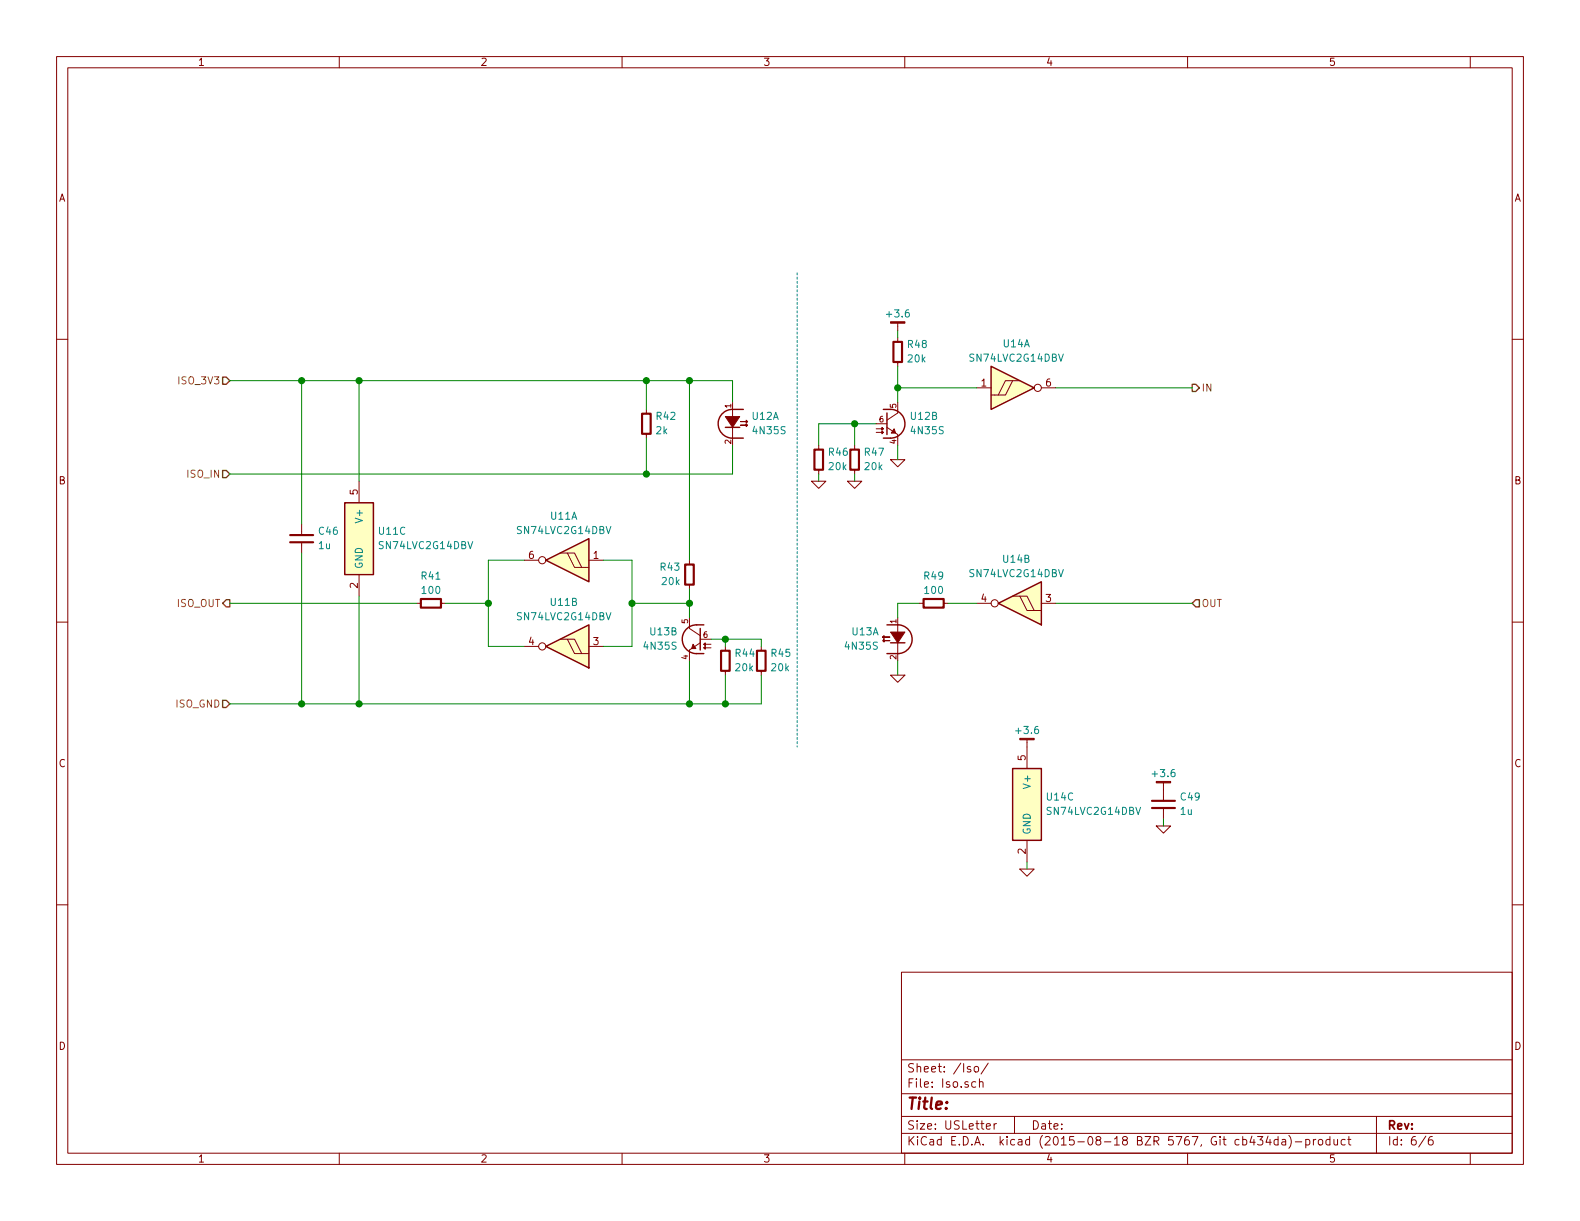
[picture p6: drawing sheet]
<svg xmlns="http://www.w3.org/2000/svg" width="279mm" height="216mm" viewBox="0 0 279 216" stroke-linecap="round" stroke-linejoin="round" font-family="sans-serif">
<g fill="none" stroke="#840000" stroke-width=".18">
<path d="M10 10h259.4v195.9h-259.4zM12 12h255.4v191.9h-255.4zM60 10v2M110 10v2M160 10v2M210 10v2M260 10v2M10 60h2M158.7 57.2v1.2M158.7 59.7v.8M267.4 60h2M114.3 72.4v.8"/>
<path d="M114.3 76.7v.8M129.5 71.1v6.4M144.8 78.7v.8M151.1 78.7v.8M154.9 76.5h1.3l-.2-.3v.5l.2-.2M154.9 75.8h1.3l-.2-.2v.5l.2-.3M154.9 74.9h1.9M156.8 75.6l1.9 1.2v.7M158.7 64v.8M158.7 72.4v.6l-1.9 1.3M172.7 68.6h2.6M179.1 67.3h-1.3l-1.3 2.6"/>
<path d="M180.3 67.3h-1.2l-1.3 2.6h-2.5M184.1 68.6h2.6M53.3 92.7v1.9M53.3 95.9v1.9M63.5 85.1v3.8M92.7 99.1h2.5M99.1 97.8h1.2l1.3 2.5h2.5M100.3 97.8h1.3l1.3 2.5M104.1 99.1h2.6M121.9 99.1v.7M143.5 85.1h2.5l-1.2 1.3zM144.8 83.1v.7"/>
<path d="M149.9 85.1h2.5l-1.3 1.3zM151.1 83.1v.7M157.5 81.3h2.5l-1.3 1.3zM10 110h2M63.5 101.6v3.8M73.7 106.7h.7M78 106.7h.7M92.7 114.3h2.5M99.1 113h1.2l1.3 2.6h2.5M100.3 113h1.3l1.3 2.6M104.1 114.3h2.6M121.9 110.5v.6l1.9 1.3"/>
<path d="M121.9 103.4v.7M123.8 113.7l-1.9 1.2v.7M123.8 113h1.9M124.5 114.6l.2 .2v-.5l-.2 .3h1.2M124.5 113.9l.2 .3v-.5l-.2 .2h1.2M128.3 114.3v.8M128.3 118.6v.8M134.6 114.3v.8M134.6 118.6v.8M157.5 119.4h2.5l-1.3 1.3zM158.7 109.2v6.4M162.6 106.7h.7"/>
<path d="M166.9 106.7h.7M172.7 106.7h2.6M179.1 105.4h1.2l1.3 2.6h2.5M180.3 105.4h1.3l1.3 2.6M184.1 106.7h2.6M267.4 110h2M181.6 130.8v5.1M205.7 138.4v3.2M10 160h2M180.3 153.7h2.6l-1.3 1.2zM181.6 148.6v3.8M204.5 146.1h2.5l-1.3 1.2z"/>
<path d="M205.7 142.9v1.9M267.4 160h2M159.4 171.9h108v32h-108zM159.4 197.4h108M159.4 193.4h108M159.4 187.4h108M172.3 188.7l.2-.1 .5 .1 .1 .6-.2 .2-.4 .1-.2-.2zM172.5 191.3h-.4l-.3 .2 .1 .6 .2 .2 .4-.1M173.2 191.4l.2-.1h.4v1M173.2 190.8v1.5M174.4 199.2l.7-.2v-.2l-.4-.1-.3 .2 .1 .7h.6M174.8 188l-1.3 1.9"/>
<path d="M175.8 198.7v1M176.2 198.7l-.4 .3M179.4 197.4v3M243.4 197.4v6.5M60 203.9v2M110 203.9v2M159.4 200.4h108M160 203.9v2M210 203.9v2M222.4 201h.9l-.5 .5 .4 .2v.6l-.2 .2-.6-.2M224.2 200.9l-.3 1.1h.9M224.6 201.5v1"/>
<path d="M226 201.5h-.4l-.3 .3 .1 .5 .2 .2 .4-.1M226 201v1.5M226.7 201.5h.6l.1 1M227.4 201.8l-.5 .1-.3 .2 .3 .4 .5-.1M227.9 200.8a1.71 1.71 0 0 1 0 2.2M229.1 201.9h1.1M230.9 201.5h.4l.3 .3-.1 .6h-.6M230.9 201.5v1.5M232.3 201.5v1M232.7 201.5l-.4 .3M233.2 201.6l.2-.1 .4 .1 .1 .6-.1 .2-.4 .1-.2-.2zM235.2 201.5h-.5l-.2 .3v.5l.2 .2 .5-.1"/>
<path d="M235.2 201v1.5M235.9 201.5l.1 .9 .3 .1 .2-.2M236.5 201.5v1M237.9 201.5h-.5l-.2 .3v.5l.2 .2 .5-.1M238.3 201.5h.6M238.5 201v1.3l.4 .2M252.1 200.9l-1.2 1.9M253.3 201a.59 .59 0 0 0-.7 .6l.1 .7 .2 .2 .5-.2v-.5l-.1-.2-.4-.1-.3 .3M260 203.9v2"/>
<circle cx="183.5" cy="68.6" r=".63"/>
<circle cx="95.9" cy="99.1" r=".63"/>
<circle cx="95.9" cy="114.3" r=".63"/>
<circle cx="175.9" cy="106.7" r=".63"/>
</g>
<g fill="#ffffc2" stroke="#ffffc2" stroke-width=".18">
<path d="M96.5 99.1l7.6-3.8v7.6z"/>
<path d="M96.5 114.3l7.6-3.8v7.6z"/>
<path d="M176.5 106.7l7.6-3.8v7.6z"/>
<path d="M175.3 64.8l7.6 3.8-7.6 3.8z"/>
<path d="M61 88.9h5v12.7h-5z"/>
<path d="M179.1 135.9h5v12.7h-5z"/>
</g>
<g fill="none" stroke="#840000" stroke-width=".25">
<path d="M128.3 75.6h2.5M131.4 72.4h-1.9a2.54 2.54 0 0 0-2.5 2.5 2.54 2.54 0 0 0 2.5 2.6h1.9M156.2 72.4h1.3a2.54 2.54 0 0 1 2.5 2.5 2.54 2.54 0 0 1-2.5 2.6h-1.3M156.8 73v3.8M175.3 64.8l7.6 3.8-7.6 3.8zM61 88.9h5v12.7h-5zM96.5 99.1l7.6-3.8v7.6zM96.5 114.3l7.6-3.8v7.6zM123.8 111.1v3.8M124.5 110.5h-1.3a2.54 2.54 0 0 0-2.6 2.5 2.54 2.54 0 0 0 2.6 2.6h1.3M156.8 110.5h1.9a2.54 2.54 0 0 1 2.6 2.5 2.54 2.54 0 0 1-2.6 2.6h-1.9M157.5 113.7h2.5"/>
<path d="M176.5 106.7l7.6-3.8v7.6zM179.1 135.9h5v12.7h-5z"/>
</g>
<g fill="none" stroke="#840000" stroke-width=".38">
<path d="M113.5 73.2h1.6v3.5h-1.6zM144 79.5h1.5v3.6h-1.5zM150.4 79.5h1.5v3.6h-1.5zM158 60.5h1.5v3.5h-1.5zM51.3 95.9h4.1M51.3 94.6h4.1M121.2 99.8h1.5v3.6h-1.5zM74.4 105.9h3.6v1.5h-3.6zM127.5 115.1h1.5v3.5h-1.5zM133.9 115.1h1.5v3.5h-1.5zM163.3 105.9h3.6v1.5h-3.6zM203.7 142.9h4.1"/>
<path d="M203.7 141.6h4.1"/>
</g>
<g fill="#840000" stroke="#840000" stroke-width=".18">
<path d="M157.5 111.8h2.5l-1.3 1.9z"/>
<path d="M156.1 112.6l.2-.2v.5l-.2-.3h1.3z"/>
<path d="M156.1 113.3l.2-.3v.3h1.1h-1.1v.2z"/>
<path d="M122.6 113.9l.5 .8h-.8z"/>
<path d="M128.3 73.7h2.5l-1.3 1.9z"/>
<path d="M130.9 74.5h1.3l-.2 .3v-.5l.2 .2z"/>
<path d="M130.9 75.2h1.1v-.3l.2 .3-.2 .2v-.2z"/>
<path d="M158.1 75.8l.3 .8h-.8z"/>
<path d="M204.5 138.2h2.5v.2h-2.5z"/>
<path d="M180.3 130.6h2.6v.2h-2.6z"/>
<path d="M157.5 56.9h2.5v.3h-2.5z"/>
</g>
<path d="M39.4 66.7h.6l.6 .6-.6 .6h-.6zM210.8 67.9h.7l.6 .7-.6 .6h-.7zM39.4 83.2h.6l.6 .6-.6 .7h-.6zM40 106h.6v1.3h-.6l-.6-.6zM211.5 106h.6v1.3h-.6l-.7-.6zM39.4 123.8h.6l.6 .7-.6 .6h-.6z" fill="none" stroke="#848400" stroke-width=".25"/>
<g fill="none" stroke="#008400" stroke-width=".18">
<path d="M158.7 58.4v1.3M40.6 67.3h88.9v3.8M53.3 67.3v25.4M63.5 67.3v17.8M114.3 67.3v5.1M114.3 77.5v6.3M121.9 67.3v31.8M129.5 78.7v5.1h-88.9M151.1 74.9v3.8M154.9 74.9h-10.1v3.8M158.7 64.8v6.3M158.7 78.7v2.6"/>
<path d="M158.7 68.6h14M186.7 68.6h24.1M53.3 97.8v26.7M92.7 99.1h-6.3v15.2h6.3M106.7 99.1h5.1v15.2h-5.1M144.8 83.8v1.3M151.1 83.8v1.3M40.6 106.7h33.1M63.5 105.4v19.1M78.7 106.7h7.7M111.8 106.7h10.1M121.9 104.1v5.1"/>
<path d="M121.9 116.8v7.7M125.7 113h8.9v1.3M128.3 113v1.3M128.3 119.4v5.1M134.6 119.4v5.1h-94M158.7 116.8v2.6M162.6 106.7h-3.9v2.5M167.6 106.7h5.1M186.7 106.7h24.1M181.6 152.4v1.3M205.7 144.8v1.3"/>
</g>
<g fill="#008400" stroke="#008400" stroke-width=".25">
<circle cx="86.4" cy="106.7" r=".51"/>
<circle cx="128.3" cy="113" r=".51"/>
<circle cx="111.8" cy="106.7" r=".51"/>
<circle cx="121.9" cy="106.7" r=".51"/>
<circle cx="114.3" cy="83.8" r=".51"/>
<circle cx="151.1" cy="74.9" r=".51"/>
<circle cx="158.8" cy="68.6" r=".51"/>
<circle cx="114.3" cy="67.3" r=".51"/>
<circle cx="121.9" cy="124.5" r=".51"/>
<circle cx="128.3" cy="124.5" r=".51"/>
<circle cx="63.5" cy="67.3" r=".51"/>
<circle cx="63.5" cy="124.5" r=".51"/>
<circle cx="53.3" cy="67.3" r=".51"/>
<circle cx="53.3" cy="124.5" r=".51"/>
<circle cx="121.9" cy="67.3" r=".51"/>
</g>
<path d="M141 48.3v83.8" fill="none" stroke="#0000c2" stroke-width=".18" stroke-dasharray=".3 .4"/>
<text font-size="2.8" fill="#840000" x="160.4" y="196.2">Title:</text>
<g font-size="2.1" fill="#840000">
<text x="160.4" y="189.6">Sheet: /Iso/</text>
<text x="160.4" y="192.3">File: Iso.sch</text>
<text x="160.4" y="202.5">KiCad E.D.A. kicad (2015-08-18 BZR 5767, Git cb434da)-product</text>
<text x="160.4" y="199.7">Size: USLetter</text>
<text x="182.4" y="199.7">Date:</text>
<text x="245.4" y="199.7">Rev:</text>
<text x="245.4" y="202.5">Id: 6/6</text>
</g>
<g font-size="1.8" fill="#840000">
<text x="35" y="11.6">1</text>
<text x="85" y="11.6">2</text>
<text x="135" y="11.6">3</text>
<text x="185" y="11.6">4</text>
<text x="235" y="11.6">5</text>
<text x="10.4" y="35.6">A</text>
<text x="267.8" y="35.6">A</text>
<text x="173.5" y="68.3">1</text>
<text x="184.9" y="68.3">6</text>
<text x="10.4" y="85.6">B</text>
<text x="63.2" y="87.5" transform="rotate(-90 63.2 87.5)">5</text>
<text x="267.8" y="85.6">B</text>
<text x="93.5" y="98.8">6</text>
<text x="104.9" y="98.8">1</text>
<text x="63.2" y="104" transform="rotate(-90 63.2 104)">2</text>
<text x="173.5" y="106.4">4</text>
<text x="184.9" y="106.4">3</text>
<text x="93.5" y="114">4</text>
<text x="104.9" y="114">3</text>
<text x="10.4" y="135.6">C</text>
<text x="181.4" y="134.5" transform="rotate(-90 181.4 134.5)">5</text>
<text x="267.8" y="135.6">C</text>
<text x="181.4" y="151" transform="rotate(-90 181.4 151)">2</text>
<text x="10.4" y="185.6">D</text>
<text x="267.8" y="185.6">D</text>
<text x="35" y="205.5">1</text>
<text x="85" y="205.5">2</text>
<text x="135" y="205.5">3</text>
<text x="185" y="205.5">4</text>
<text x="235" y="205.5">5</text>
</g>
<g font-size="1.8" fill="#008484">
<text x="157" y="56.1">+3.6</text>
<text x="160.6" y="61.5">R48</text>
<text x="160.6" y="64.1">20k</text>
<text x="171.7" y="63.9">SN74LVC2G14DBV</text>
<text x="177.4" y="61.4">U14A</text>
<text x="116.1" y="76.8">2k</text>
<text x="116.1" y="74.2">R42</text>
<text x="133" y="74.2">U12A</text>
<text x="133.3" y="76.8">4N35S</text>
<text x="161.1" y="74.2">U12B</text>
<text x="161.3" y="76.8">4N35S</text>
<text x="146.6" y="80.6">R46</text>
<text x="146.6" y="83.1">20k</text>
<text x="153" y="80.6">R47</text>
<text x="153" y="83.1">20k</text>
<text x="56.4" y="94.5">C46</text>
<text x="64.1" y="92.1" transform="rotate(-90 64.1 92.1)">V+</text>
<text x="67.1" y="94.5">U11C</text>
<text x="91.7" y="94.4">SN74LVC2G14DBV</text>
<text x="97.4" y="91.9">U11A</text>
<text x="56.4" y="97.1">1u</text>
<text x="64.1" y="100.6" transform="rotate(-90 64.1 100.6)">GND</text>
<text x="67.3" y="97.1">SN74LVC2G14DBV</text>
<text x="116.8" y="100.9">R43</text>
<text x="177.4" y="99.5">U14B</text>
<text x="74.6" y="102.5">R41</text>
<text x="74.7" y="105">100</text>
<text x="97.4" y="107.1">U11B</text>
<text x="117.1" y="103.4">20k</text>
<text x="163.5" y="102.5">R49</text>
<text x="163.6" y="105">100</text>
<text x="171.7" y="102">SN74LVC2G14DBV</text>
<text x="91.7" y="109.7">SN74LVC2G14DBV</text>
<text x="115" y="112.3">U13B</text>
<text x="150.7" y="112.3">U13A</text>
<text x="114" y="114.9">4N35S</text>
<text x="130.1" y="116.1">R44</text>
<text x="130.1" y="118.7">20k</text>
<text x="136.4" y="116.1">R45</text>
<text x="136.5" y="118.7">20k</text>
<text x="149.6" y="114.9">4N35S</text>
<text x="179.9" y="129.8">+3.6</text>
<text x="204" y="137.4">+3.6</text>
<text x="182.2" y="139.1" transform="rotate(-90 182.2 139.1)">V+</text>
<text x="185.2" y="141.5">U14C</text>
<text x="208.8" y="141.5">C49</text>
<text x="182.2" y="147.6" transform="rotate(-90 182.2 147.6)">GND</text>
<text x="185.4" y="144.1">SN74LVC2G14DBV</text>
<text x="208.8" y="144.1">1u</text>
</g>
<g font-size="1.8" fill="#848400">
<text x="31.8" y="67.9">ISO_3V3</text>
<text x="212.5" y="69.2">IN</text>
<text x="33.2" y="84.5">ISO_IN</text>
<text x="31.2" y="107.3">ISO_OUT</text>
<text x="212.5" y="107.3">OUT</text>
<text x="31" y="125.1">ISO_GND</text>
</g>
<g font-size="1.4" fill="#840000">
<text x="129.3" y="72.1" transform="rotate(-90 129.3 72.1)">1</text>
<text x="155.5" y="74.7">6</text>
<text x="158.5" y="72.1" transform="rotate(-90 158.5 72.1)">5</text>
<text x="129.3" y="78.5" transform="rotate(-90 129.3 78.5)">2</text>
<text x="158.5" y="78.5" transform="rotate(-90 158.5 78.5)">4</text>
<text x="121.7" y="110.2" transform="rotate(-90 121.7 110.2)">5</text>
<text x="124.4" y="112.8">6</text>
<text x="158.5" y="110.2" transform="rotate(-90 158.5 110.2)">1</text>
<text x="121.7" y="116.6" transform="rotate(-90 121.7 116.6)">4</text>
<text x="158.5" y="116.6" transform="rotate(-90 158.5 116.6)">2</text>
</g>
</svg>
